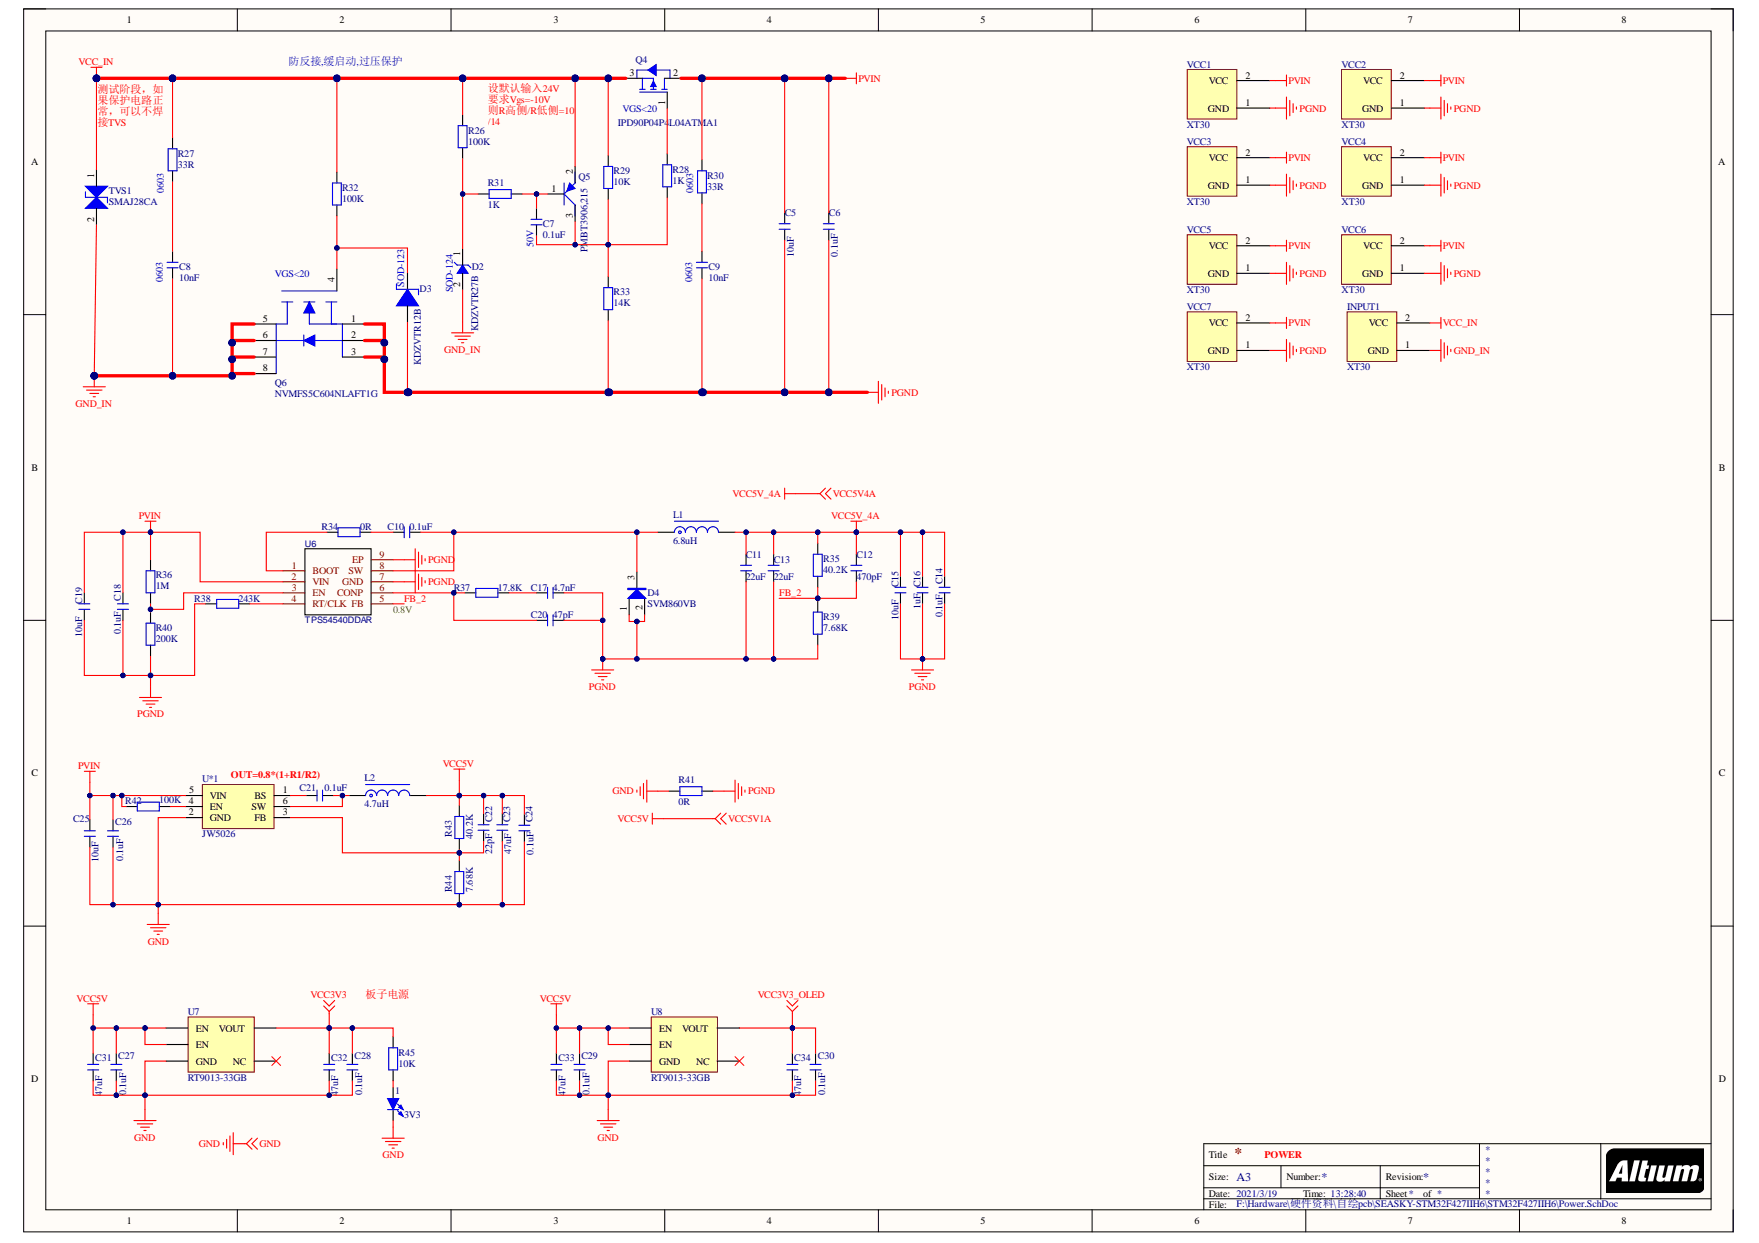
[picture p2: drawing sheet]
# Altium project STM32F427IIH6.PrjPcb
1 sheet, 72 parts. Net scope: global (net labels, ports and power ports of the same name join across sheets).
Board file: STM32F427IIH6.PcbDoc

## Sheet Power.SchDoc
size A3

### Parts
1  3V3  [LED 0805R]
C5  10uF  [C 0805_L]
C6  0.1uF  [C 0805_L]
C7  0.1uF  [C 0402_L]
C8  10nF  [C 0402_L]
C9  10nF  [C 0402_L]
C10  0.1uF  [C 0402_L]
C11  22uF  [C 0805_L]
C12  470pF  [C 0402_L]
C13  22uF  [C 0805_L]
C14  0.1uF  [C 0805_L]
C15  10uF  [C 0805_L]
C16  1uF  [C 0805_L]
C17  4.7nF  [C 0402_L]
C18  0.1uF  [C 0805_L]
C19  10uF  [C 0805_L]
C20  47pF  [C 0402_L]
C21  0.1uF  [C 0402_L]
C22  22pF  [C 0402_L]
C23  47uF  [C 0805_L]
C24  0.1uF  [C 0805_L]
C25  10uF  [C 0805_L]
C26  0.1uF  [C 0805_L]
C27  0.1uF  [C 0805_L]
C28  0.1uF  [C 0805_L]
C29  0.1uF  [C 0805_L]
C30  0.1uF  [C 0805_L]
C31  47uF  [C 0805_L]
C32  47uF  [C 0805_L]
C33  47uF  [C 0805_L]
C34  47uF  [C 0805_L]
D2  KDZVTR27B  [SOD-123_L2.8-W1.8-LS3.7-RD]
D3  KDZVTR12B  [SOD-123_L2.8-W1.8-LS3.7-RD]
D4  SVM860VB  [TO-277B_3P-L6.1-W4.3-LS7.0-BR]
INPUT1  XT30  [XT30PW-M]
L1  6.8uH  [CDRH73]
L2  4.7uH  [CD53]
Q4  IPD90P04P4L04ATMA1  [PG-TO252-3]
Q5  PMBT3906,215  [SOT-23-3_L2.9-W1.3-P1.90-LS2.4-BR]
Q6  NVMFS5C604NLAFT1G  [PG-TDSON-8_L5.0-W6.0-P1.27-LS6.2-BL-EP]
R26  100K  [R 0402_L]
R27  33R  [R 0402_L]
R28  1K  [R 0402_L]
R29  10K  [R 0402_L]
R30  33R  [R 0402_L]
R31  1K  [R 0402_L]
R32  100K  [R 0402_L]
R33  14K  [R 0402_L]
R34  0R  [R 0402_L]
R35  40.2K  [R 0402_L]
R36  1M  [R 0402_L]
R37  17.8K  [R 0402_L]
R38  243K  [R 0402_L]
R39  7.68K  [R 0402_L]
R40  200K  [R 0402_L]
R41  0R  [R 0402_L]
R42  100K  [R 0402_L]
R43  40.2K  [R 0402_L]
R44  7.68K  [R 0402_L]
R45  10K  [R 0402_L]
TVS1  SMAJ28CA  [SMA(DO-214AC)]
U6  TPS54540DDAR  [TPS54540]
U7  RT9013-33GB  [SOT23-5M]
U8  RT9013-33GB  [SOT23-5M]
U*1  JW5026  [SOT-23-6_L2.9-W1.6-P0.95-LS2.8-BL]
VCC1  XT30  [XT30UPB-F]
VCC2  XT30  [XT30UPB-F]
VCC3  XT30  [XT30UPB-F]
VCC4  XT30  [XT30UPB-F]
VCC5  XT30  [XT30UPB-F]
VCC6  XT30  [XT30UPB-F]
VCC7  XT30  [XT30UPB-F]

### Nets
GND: 1.2(K) C23.1 C24.1 C25.1 C26.1 C27.1 C28.1 C29.1 C30.1 C31.1 C32.1 C33.1 C34.1 R41.1 R44.1 U7.2(GND) U8.2(GND) U*1.2(GND) ; off-sheet GND
GND_IN: C8.1 D2.2 INPUT1.1(GND) Q6.5 Q6.6 Q6.7 Q6.8 TVS1.2
PGND: C5.2 C6.2 C9.1 C11.1 C13.1 C14.1 C15.1 C16.1 C17.2 C18.1 C19.1 C20.2 D3.2 D4.1(A) D4.2(K) Q6.1 Q6.2 Q6.3 R33.1 R38.2 R39.1 R40.1 R41.2 U6.7(GND) U6.9(EP) VCC1.1(GND) VCC2.1(GND) VCC3.1(GND) VCC4.1(GND) VCC5.1(GND) VCC6.1(GND) VCC7.1(GND)
PVIN: C5.1 C6.1 C18.2 C19.2 C25.2 C26.2 Q4.2 R30.2 R36.2 R42.2 U6.2(VIN) U*1.5(VIN) VCC1.2(VCC) VCC2.2(VCC) VCC3.2(VCC) VCC4.2(VCC) VCC5.2(VCC) VCC6.2(VCC) VCC7.2(VCC)
VCC5V: C22.2 C23.2 C24.2 C27.2 C29.2 C31.2 C33.2 L2.2 R43.2 U7.1(EN) U7.3(EN) U8.1(EN) U8.3(EN) ; off-sheet VCC5V1A  [also labelled VCC5V1A]
VCC5V_4A: C11.2 C12.2 C13.2 C14.2 C15.2 C16.2 L1.2 R35.2 ; off-sheet VCC5V4A  [also labelled VCC5V4A]
VCC_IN: INPUT1.2(VCC) Q4.3 Q5.2 R26.2 R27.2 R29.2 R32.2 TVS1.1
FB_2: C12.1 R35.1 R39.2 U6.5(FB)
VCC3V3: C28.2 C32.2 R45.1 U7.5(VOUT) ; off-sheet VCC3V3
VCC3V3_OLED: C30.2 C34.2 U8.5(VOUT) ; off-sheet VCC3V3_OLED
Net1_1: 1.1(A) R45.2
NetC7_1: C7.1 Q5.3 R28.1 R29.1 R33.2
NetC7_2: C7.2 Q5.1 R31.1
NetC8_2: C8.2 R27.1
NetC9_2: C9.2 R30.1
NetC10_1: C10.1 R34.1
NetC10_2: C10.2 D4.3 L1.1 U6.8(SW)
NetC17_1: C17.1 R37.1
NetC20_1: C20.1 R37.2 U6.6(CONP)
NetC21_1: C21.1 U*1.1(BS)
NetC21_2: C21.2 L2.1 U*1.6(SW)
NetC22_1: C22.1 R43.1 R44.2 U*1.3(FB)
NetD2_1: D2.1 R26.1 R31.2
NetD3_1: D3.1 Q6.4 R32.1
NetQ4_1: Q4.1 R28.2
NetR34_2: R34.2 U6.1(BOOT)
NetR36_1: R36.1 R40.2 U6.3(EN)
NetR38_1: R38.1 U6.4(RT/CLK)
NetR42_1: R42.1 U*1.4(EN)

Not connected (* = marked no-connect by the designer): U7 4(NC)*; U8 4(NC)*

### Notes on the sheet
- 防反接,缓启动,过压保护
- (near R27) 测试阶段，如果保护电路正常，可以不焊接TVS
- (near R26) 设默认输入24V
  要求Vgs=-10V
  则R高侧/R低侧=10/14
- (near Q4) VGS<20
- (near R27) 0603
- (near R30) 0603
- (near C7) 50V
- (near C8) 0603
- (near Q6) VGS<20
- (near D3) SOD-123
- (near D2) SOD-124
- (near C9) 0603
- (near U6) 0.8V
- OUT=0.8*(1+R1/R2)
- 板子电源
- POWER
